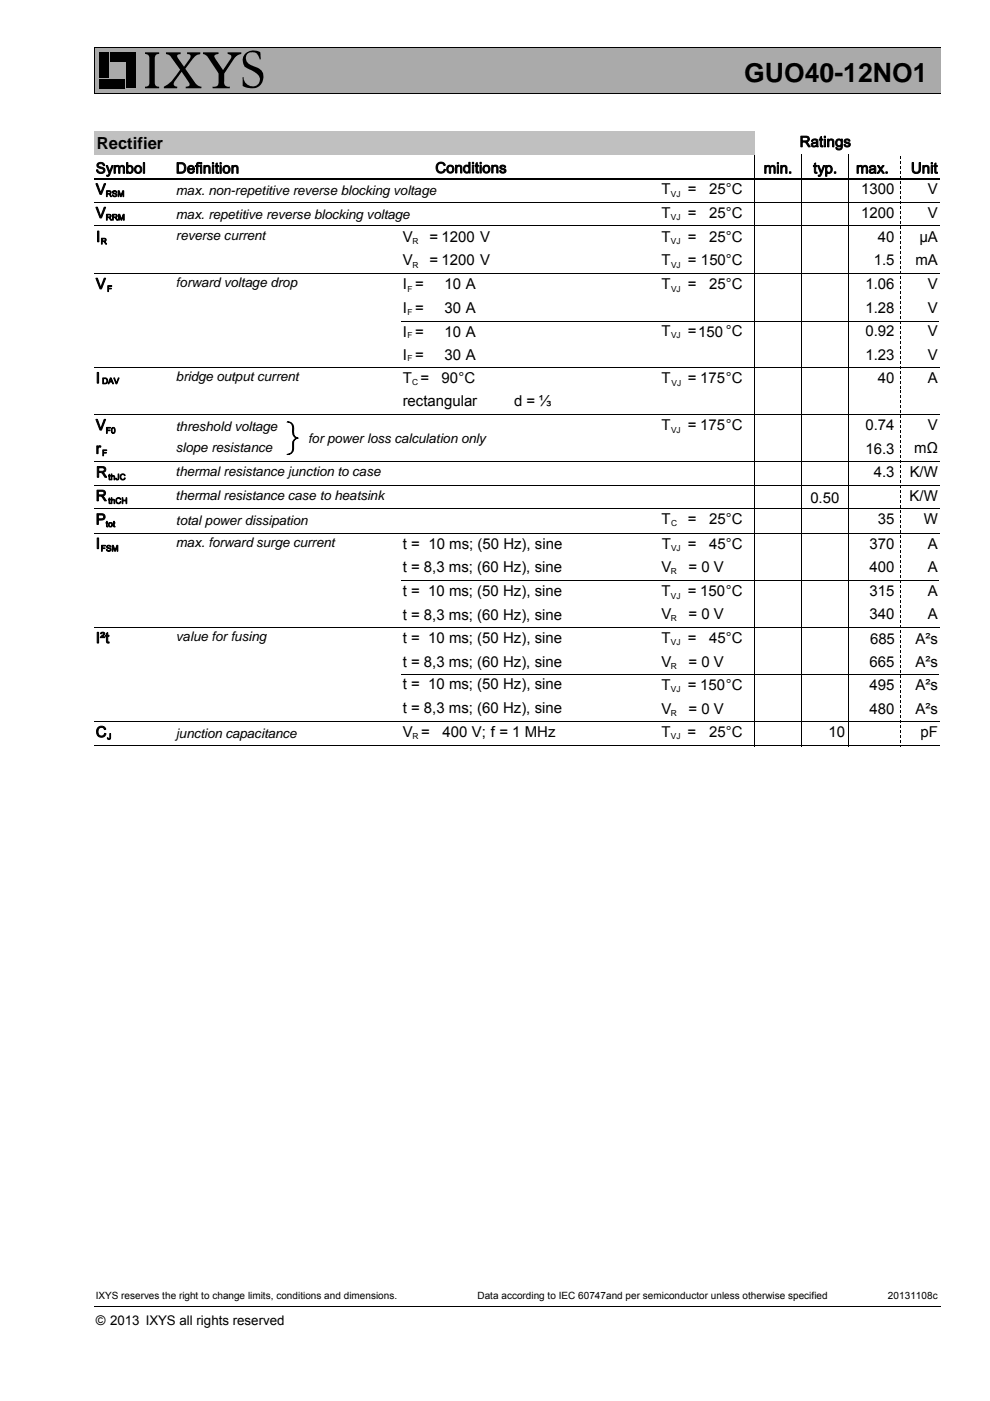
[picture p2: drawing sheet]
<svg xmlns="http://www.w3.org/2000/svg" width="210mm" height="297mm" viewBox="0 0 210 297" stroke-linecap="round" stroke-linejoin="round" font-family="sans-serif">
<path d="M20 10h179.5v9.8h-179.5z" fill="#aaa"/>
<path d="M20 19.8h179.5M199.5 10h-179.5v9.8" fill="none" stroke="#000" stroke-width=".21"/>
<g fill="#000">
<path d="M30.8 11.1h3v.3l-.6 .2-.4 .6v5.5l.3 .5 .7 .2v.3h-3v-.3l.6-.2 .3-.5v-5.6l-.3-.5-.6-.2z" fill-rule="evenodd"/>
<path d="M35.2 11.1h3.1v.4l-.6 .1-.1 .4 1.4 2.1 1.4-2.1-.1-.4-.6-.1v-.4h2.8v.4a2.6 2.6 0 0 0-1.8 1.2l-1.4 1.9 2.1 3 .6 .6 .7 .2v.3h-3.3v-.3l.4-.1a.45 .45 0 0 0 .4-.5l-1.7-2.6-1.6 2.4v.4l.2 .2 .5 .2v.3h-2.8v-.3a8.2 8.2 0 0 0 3.3-3.4l.1-.2-2-2.9-.6-.3-.4-.1z" fill-rule="evenodd"/>
<path d="M43.1 11.1h3.3v.3l-.8 .2-.2 .4 1.9 2.9 1.7-2.6v-.6l-.7-.3v-.3h2.9v.3l-.1 .1a2.33 2.33 0 0 0-1.6 1.1l-1.9 3v2.4l.5 .3 .6 .1v.3h-3.6v-.3l.7-.1 .4-.3 .2-2.4-2.4-3.6-.4-.4-.5-.1z" fill-rule="evenodd"/>
<path d="M52.1 11.3a2.76 2.76 0 0 1 3.1-.2l.1 1.5h-.2a1.5 1.5 0 0 0-1.2-1.5 1.5 1.5 0 0 0-1.7 .9 1.91 1.91 0 0 0 1.8 2.1 2.36 2.36 0 0 1 1.8 2.9 2.36 2.36 0 0 1-3 1.7l-1.3-.5v-1.8l.1-.1a1.92 1.92 0 0 0 1.1 1.8 1.92 1.92 0 0 0 2-.2 1.7 1.7 0 0 0-.9-2.7l-.5-.3a2.54 2.54 0 0 1-1.6-1.1 2.05 2.05 0 0 1 .4-2.5z" fill-rule="evenodd"/>
</g>
<path d="M21.1 11h2v5.5h-2zM21.1 16.7h5.4v2h-5.4zM23.5 11h5.4v2.1h-5.4zM26.9 13.3h2v5.4h-2z" fill="#000"/>
<g fill="#fff">
<path d="M44.1 178.9h108.2v88.9h-108.2z"/>
<path d="M44.1 178.9h107.9v88.2h-107.9z"/>
</g>
<g fill="#000">
<path d="M191 33.1l.1 .5zM191 34.2l.1 .5zM191 35.2l.1 .6zM191 36.3l.1 .5zM191 37.3l.1 .6zM191 38.4l.1 .5zM191 39.5l.1 .5zM191 40.5l.1 .5zM191 41.6l.1 .5zM191 42.6l.1 .6zM191 43.7l.1 .5zM191 44.7l.1 .6z"/>
<path d="M191 45.8l.1 .5zM191 46.9l.1 .5zM191 47.9l.1 .6zM191 49l.1 .5zM191 50l.1 .6zM191 51.1l.1 .5zM191 52.2l.1 .5zM191 53.2l.1 .5zM191 54.3l.1 .5zM191 55.3l.1 .6zM191 56.4l.1 .5zM191 57.4l.1 .6z"/>
<path d="M191 58.5l.1 .5zM191 59.6l.1 .5zM191 60.6l.1 .6zM191 61.7l.1 .5zM191 62.7l.1 .6zM191 63.8l.1 .5zM191 64.9l.1 .5zM191 65.9l.1 .5zM191 67l.1 .5zM191 68l.1 .6zM191 69.1l.1 .5zM191 70.1l.1 .6z"/>
<path d="M191 71.2l.1 .5zM191 72.3l.1 .5zM191 73.3l.1 .6zM191 74.4l.1 .5zM191 75.4l.1 .6zM191 76.5l.1 .5zM191 77.6l.1 .5zM191 78.6l.1 .5zM191 79.7l.1 .5zM191 80.7l.1 .6zM191 81.8l.1 .5zM191 82.8l.1 .6z"/>
<path d="M191 83.9l.1 .5zM191 85l.1 .5zM191 86l.1 .6zM191 87.1l.1 .5zM191 88.1l.1 .6zM191 89.2l.1 .5zM191 90.3l.1 .5zM191 91.3l.1 .5zM191 92.4l.1 .5zM191 93.4l.1 .6zM191 94.5l.1 .5zM191 95.5l.1 .6z"/>
<path d="M191 96.6l.1 .5zM191 97.7l.1 .5zM191 98.7l.1 .6zM191 99.8l.1 .5zM191 100.8l.1 .6zM191 101.9l.1 .5zM191 103l.1 .5zM191 104l.1 .5zM191 105.1l.1 .5zM191 106.1l.1 .6zM191 107.2l.1 .5zM191 108.2l.1 .6z"/>
<path d="M191 109.3l.1 .5zM191 110.4l.1 .5zM191 111.4l.1 .6zM191 112.5l.1 .5zM191 113.5l.1 .6zM191 114.6l.1 .5zM191 115.7l.1 .5zM191 116.7l.1 .5zM191 117.8l.1 .5zM191 118.8l.1 .6zM191 119.9l.1 .5zM191 120.9l.1 .6z"/>
<path d="M191 122l.1 .5zM191 123.1l.1 .5zM191 124.1l.1 .6zM191 125.2l.1 .5zM191 126.2l.1 .6zM191 127.3l.1 .5zM191 128.4l.1 .5zM191 129.4l.1 .5zM191 130.5l.1 .5zM191 131.5l.1 .6zM191 132.6l.1 .5zM191 133.6l.1 .6z"/>
<path d="M191 134.7l.1 .5zM191 135.8l.1 .5zM191 136.8l.1 .6zM191 137.9l.1 .5zM191 138.9l.1 .6zM191 140l.1 .5zM191 141.1l.1 .5zM191 142.1l.1 .5zM191 143.2l.1 .5zM191 144.2l.1 .6zM191 145.3l.1 .5zM191 146.3l.1 .6z"/>
<path d="M191 147.4l.1 .5zM191 148.5l.1 .5zM191 149.5l.1 .6zM191 150.6l.1 .5zM191 151.6l.1 .6zM191 152.7l.1 .5zM191 153.8l.1 .5zM191 154.8l.1 .5zM191 155.9l.1 .5zM191 156.9l.1 .6zM191 158l.1 .3z"/>
</g>
<path d="M61 89.5a1.17 1.17 0 0 1 1.3 1.4 1.6 1.6 0 0 0 .9 2 1.03 1.03 0 0 0-.9 1.1v1.2a1.2 1.2 0 0 1-1.3 1.1 1.09 1.09 0 0 0 1.1-1.1v-1.2a1.22 1.22 0 0 1 .8-1.1 1.34 1.34 0 0 1-.9-1.6 1.35 1.35 0 0 0-1-1.8z" fill="#000" stroke="#000" stroke-width=".21"/>
<path d="M160 32.8v125.5" fill="none" stroke="#000" stroke-width=".21"/>
<path d="M147.7 68h6v5h-6z" fill="#fff"/>
<path d="M20 37.9h179.3" fill="none" stroke="#000" stroke-width=".36"/>
<path d="M170 32.8v125.5M20 42.9h179.3M20 57.9h179.3M20 47.9h179.3M85.1 68.1h114M20 97.9h179.3M20 113h179.3M20 107.9h179.3M20 133h179.3M85.1 123h114M85.1 142.9h114" fill="none" stroke="#000" stroke-width=".21"/>
<path d="M21.3 79.4h9v3.3h-9z" fill="#fff"/>
<path d="M20 77.8h179.3" fill="none" stroke="#000" stroke-width=".21"/>
<path d="M20 27.8h140v5h-140z" fill="#c0c0c0"/>
<path d="M180 32.8v125.5M20 87.9h179.3M20 102.9h179.3M20 153h179.3M20 158h179.3M20 277h179.5" fill="none" stroke="#000" stroke-width=".21"/>
<text font-size="5.6" x="157.8" y="17.4">GUO40-12NO1</text>
<text font-size="3.5" x="20.5" y="31.6">Rectifier</text>
<g font-size="3.2">
<text x="169.6" y="31.1">Ratings</text>
<text x="20.3" y="41.2">V</text>
<text x="20.3" y="36.7">Symbol</text>
<text x="37.3" y="36.7">Definition</text>
<text x="92.3" y="36.7">Conditions</text>
<text x="140.3" y="41.2">T</text>
<text x="145.9" y="41.2">=</text>
<text x="150.4" y="41.2">25°C</text>
<text x="162" y="36.7">min.</text>
<text x="172.5" y="36.7">typ.</text>
<text x="181.6" y="36.7">max.</text>
<text x="182.7" y="41.2">1300</text>
<text x="193.2" y="36.7">Unit</text>
<text x="196.8" y="41.2">V</text>
<text x="20.3" y="46.2">V</text>
<text x="140.3" y="46.2">T</text>
<text x="145.9" y="46.2">=</text>
<text x="150.4" y="46.2">25°C</text>
<text x="182.7" y="46.2">1200</text>
<text x="196.8" y="46.2">V</text>
<text x="20.4" y="51.3">I</text>
<text x="85.4" y="51.3">V</text>
<text x="91.1" y="51.3">= 1200 V</text>
<text x="140.3" y="51.3">T</text>
<text x="145.9" y="51.3">=</text>
<text x="150.4" y="51.3">25°C</text>
<text x="186.2" y="51.3">40</text>
<text x="195" y="51.2">µA</text>
<text x="85.4" y="56.3">V</text>
<text x="91.1" y="56.3">= 1200 V</text>
<text x="140.3" y="56.3">T</text>
<text x="145.9" y="56.3">= 150°C</text>
<text x="185.3" y="56.3">1.5</text>
<text x="194.2" y="56.3">mA</text>
<text x="20.3" y="61.3">V</text>
<text x="85.4" y="61.3">I =</text>
<text x="94.3" y="61.3">10 A</text>
<text x="140.3" y="61.3">T</text>
<text x="145.9" y="61.3">=</text>
<text x="150.4" y="61.3">25°C</text>
<text x="183.6" y="61.3">1.06</text>
<text x="196.8" y="61.3">V</text>
<text x="85.4" y="66.3">I =</text>
<text x="85.4" y="71.4">I =</text>
<text x="94.3" y="71.4">10 A</text>
<text x="94.3" y="66.3">30 A</text>
<text x="140.3" y="71.3">T</text>
<text x="145.9" y="71.3">=</text>
<text x="148.1" y="71.4">150</text>
<text x="153.9" y="71.3">°C</text>
<text x="183.6" y="71.3">0.92</text>
<text x="183.6" y="66.3">1.28</text>
<text x="196.8" y="66.3">V</text>
<text x="196.8" y="71.3">V</text>
<text x="85.4" y="76.2">I =</text>
<text x="94.3" y="76.2">30 A</text>
<text x="183.6" y="76.2">1.23</text>
<text x="196.8" y="76.2">V</text>
<text x="20.3" y="81.2">I</text>
<text x="85.4" y="81.1">T =</text>
<text x="93.6" y="81.1">90°C</text>
<text x="140.3" y="81.1">T</text>
<text x="145.9" y="81.1">= 175°C</text>
<text x="186.2" y="81.1">40</text>
<text x="196.8" y="81.1">A</text>
<text x="85.4" y="86.2">rectangular</text>
<text x="109" y="86.2">d = ⅓</text>
<text x="20.3" y="91.2">V</text>
<text x="140.3" y="91.2">T</text>
<text x="145.9" y="91.2">= 175°C</text>
<text x="183.6" y="91.2">0.74</text>
<text x="196.8" y="91.2">V</text>
<text x="20.3" y="96.2">r</text>
<text x="20.4" y="101.2">R</text>
<text x="183.6" y="96.2">16.3</text>
<text x="185.3" y="101.2">4.3</text>
<text x="192.9" y="101.2">K/W</text>
<text x="193.9" y="96.1">mΩ</text>
<text x="20.3" y="106.2">R</text>
<text x="171.9" y="106.6">0.50</text>
<text x="192.9" y="106.2">K/W</text>
<text x="20.3" y="111.2">P</text>
<text x="140.3" y="111.2">T</text>
<text x="145.9" y="111.2">=</text>
<text x="150.4" y="111.2">25°C</text>
<text x="186.2" y="111.2">35</text>
<text x="195.9" y="111.2">W</text>
<text x="20.3" y="116.3">I</text>
<text x="85.4" y="116.3">t = 10 ms; (50 Hz), sine</text>
<text x="140.4" y="116.3">T</text>
<text x="145.9" y="116.3">=</text>
<text x="150.4" y="116.3">45°C</text>
<text x="184.4" y="116.3">370</text>
<text x="196.8" y="116.3">A</text>
<text x="85.4" y="121.3">t = 8,3 ms; (60 Hz), sine</text>
<text x="140.3" y="121.3">V</text>
<text x="146" y="121.3">= 0 V</text>
<text x="184.4" y="121.3">400</text>
<text x="196.8" y="121.3">A</text>
<text x="85.4" y="126.3">t = 10 ms; (50 Hz), sine</text>
<text x="85.4" y="131.4">t = 8,3 ms; (60 Hz), sine</text>
<text x="140.3" y="126.3">T</text>
<text x="140.3" y="131.3">V</text>
<text x="145.9" y="126.3">= 150°C</text>
<text x="146" y="131.3">= 0 V</text>
<text x="184.4" y="126.4">315</text>
<text x="184.4" y="131.3">340</text>
<text x="196.8" y="126.3">A</text>
<text x="196.8" y="131.3">A</text>
<text x="20.3" y="136.3">I²t</text>
<text x="85.4" y="136.2">t = 10 ms; (50 Hz), sine</text>
<text x="140.3" y="136.3">T</text>
<text x="145.9" y="136.3">=</text>
<text x="150.4" y="136.3">45°C</text>
<text x="184.5" y="136.4">685</text>
<text x="194.2" y="136.4">A²s</text>
<text x="85.4" y="141.4">t = 8,3 ms; (60 Hz), sine</text>
<text x="140.3" y="141.3">V</text>
<text x="146" y="141.3">= 0 V</text>
<text x="184.4" y="141.3">665</text>
<text x="194.2" y="141.3">A²s</text>
<text x="85.4" y="146.2">t = 10 ms; (50 Hz), sine</text>
<text x="140.3" y="146.3">T</text>
<text x="145.9" y="146.3">= 150°C</text>
<text x="184.4" y="146.3">495</text>
<text x="194.2" y="146.3">A²s</text>
<text x="85.4" y="151.2">t = 8,3 ms; (60 Hz), sine</text>
<text x="140.3" y="151.3">V</text>
<text x="146" y="151.3">= 0 V</text>
<text x="184.4" y="151.3">480</text>
<text x="194.2" y="151.3">A²s</text>
<text x="20.3" y="156.3">C</text>
<text x="85.4" y="156.3">V =</text>
<text x="93.9" y="156.3">400 V; f = 1 MHz</text>
<text x="140.3" y="156.3">T</text>
<text x="145.9" y="156.3">=</text>
<text x="150.4" y="156.3">25°C</text>
<text x="175.7" y="156.3">10</text>
<text x="195.2" y="156.3">pF</text>
</g>
<g font-size="2.8">
<text x="37.3" y="41.4">max. non-repetitive reverse blocking voltage</text>
<text x="37.3" y="46.4">max. repetitive reverse blocking voltage</text>
<text x="37.3" y="50.9">reverse current</text>
<text x="37.3" y="60.9">forward voltage drop</text>
<text x="37.3" y="80.8">bridge output current</text>
<text x="37.3" y="91.4">threshold voltage</text>
<text x="37.3" y="95.8">slope resistance</text>
<text x="65.3" y="93.9">for power loss calculation only</text>
<text x="37.3" y="100.9">thermal resistance junction to case</text>
<text x="37.3" y="105.9">thermal resistance case to heatsink</text>
<text x="37.3" y="111.4">total power dissipation</text>
<text x="37.3" y="116">max. forward surge current</text>
<text x="37.3" y="136">value for fusing</text>
<text x="37.3" y="156.4">junction capacitance</text>
<text x="20.3" y="281">© 2013 IXYS all rights reserved</text>
</g>
<g font-size="2.1">
<text x="20.3" y="275.4">IXYS reserves the right to change limits, conditions and dimensions.</text>
<text x="101.3" y="275.5">Data according to IEC 60747and per semiconductor unless otherwise specified</text>
<text x="188.3" y="275.5">20131108c</text>
</g>
<g font-size="1.8">
<text x="22.4" y="41.7">RSM</text>
<text x="142.3" y="41.7">VJ</text>
<text x="22.4" y="46.7">RRM</text>
<text x="142.3" y="46.7">VJ</text>
<text x="21.4" y="51.8">R</text>
<text x="87.5" y="51.8">R</text>
<text x="142.3" y="51.8">VJ</text>
<text x="87.5" y="56.8">R</text>
<text x="142.3" y="56.8">VJ</text>
<text x="22.7" y="61.8">F</text>
<text x="86.4" y="61.9">F</text>
<text x="142.3" y="61.8">VJ</text>
<text x="86.4" y="71.7">F</text>
<text x="86.4" y="66.8">F</text>
<text x="142.3" y="71.7">VJ</text>
<text x="86.4" y="76.6">F</text>
<text x="21.7" y="81.4">DAV</text>
<text x="87.4" y="81.5">C</text>
<text x="142.4" y="81.8">VJ</text>
<text x="22.4" y="91.9">F0</text>
<text x="142.3" y="91.9">VJ</text>
<text x="21.7" y="96.6">F</text>
<text x="23" y="101.7">thJC</text>
<text x="23" y="106.8">thCH</text>
<text x="22.4" y="111.7">tot</text>
<text x="142.3" y="111.6">C</text>
<text x="21.4" y="116.9">FSM</text>
<text x="142.3" y="116.9">VJ</text>
<text x="142.3" y="121.8">R</text>
<text x="142.3" y="126.9">VJ</text>
<text x="142.3" y="131.8">R</text>
<text x="142.3" y="136.8">VJ</text>
<text x="142.3" y="141.8">R</text>
<text x="142.3" y="146.7">VJ</text>
<text x="142.3" y="151.8">R</text>
<text x="22.7" y="156.8">J</text>
<text x="87.5" y="156.8">R</text>
<text x="142.3" y="156.7">VJ</text>
</g>
</svg>
